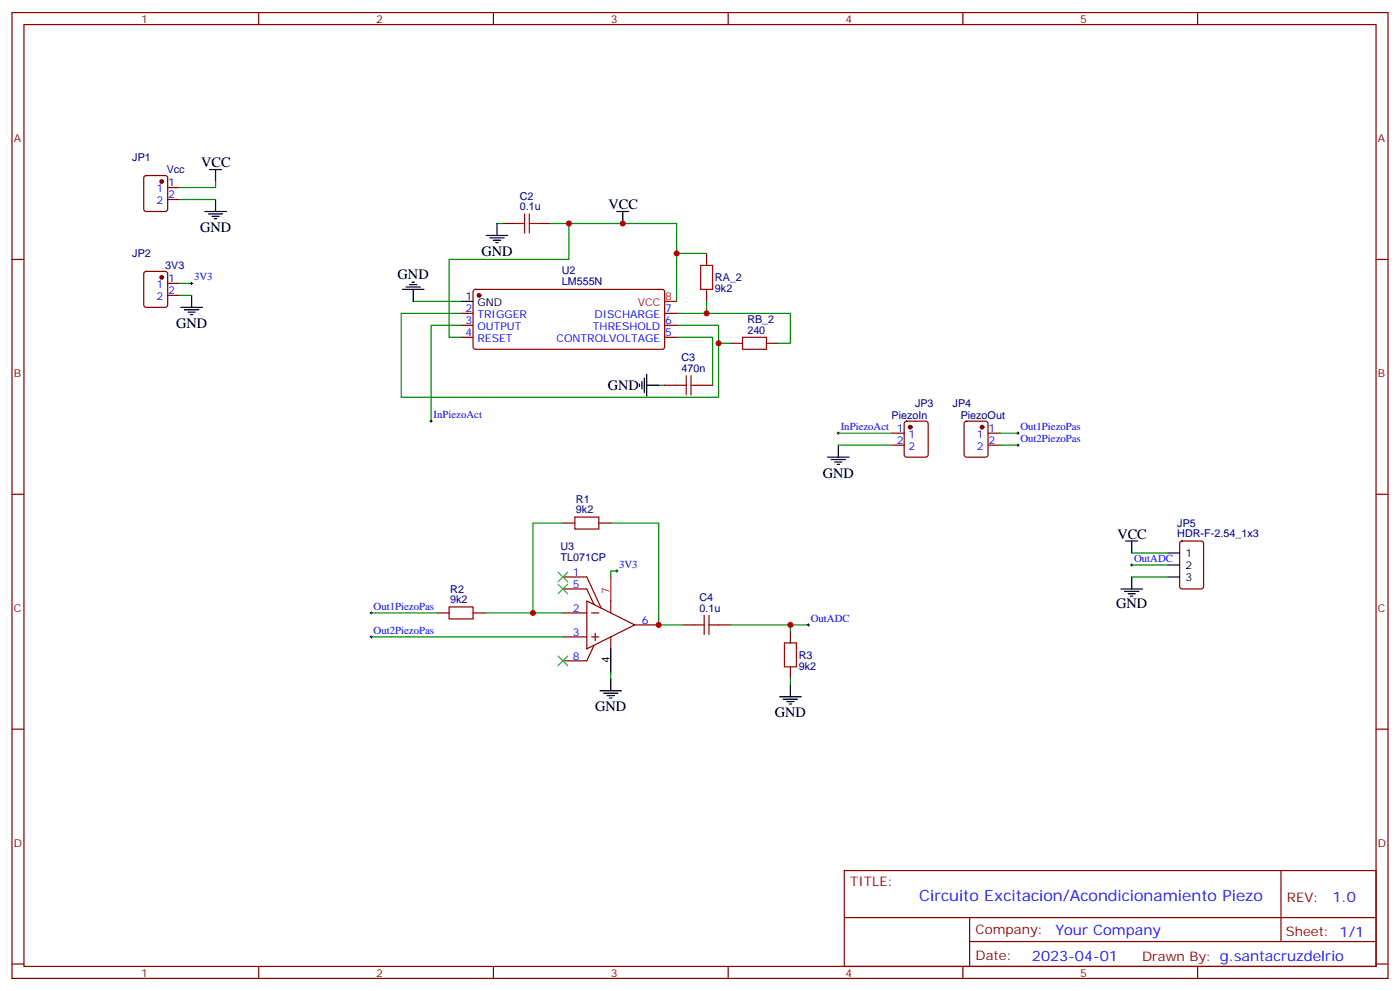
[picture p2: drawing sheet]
<svg xmlns="http://www.w3.org/2000/svg" width="412mm" height="292mm" viewBox="0 0 412 292" stroke-linecap="round" stroke-linejoin="round" font-family="sans-serif">
<g fill="none" stroke="#870000" stroke-width=".35">
<path d="M3.5 3.7h405.4v284.3h-405.4zM7.1 7.2h398.2v277.3h-398.2zM76.2 3.7v3.5M145.3 3.7v3.5M214.5 3.7v3.5M283.6 3.7v3.5M352.8 3.7v3.5M42.6 51.9l.4-.2h5.7l.6 .4 .1 9.5-.5 .6-5.9 .1-.6-.5-.1-9.4zM49.4 55.2h3.5M49.4 58.7h3.5M3.5 76.4h3.6M148.2 65.8h3.5"/>
<path d="M158.7 65.8h3.6M208.1 74.6v3.5M405.3 76.4h3.6M42.6 80.1l.4-.2h5.7l.6 .4 .1 9.5-.5 .6-5.9 .1-.6-.5-.1-9.4zM49.4 83.4h3.5M49.4 87h3.5M135.8 92.3h3.5M135.8 95.8h3.5M135.8 99.3h3.5M139.6 85.4l.5-.2 55.3 .1 .4 .6-.1 16.5-.6 .4h-55.3l-.5-.7v-16.2zM195.8 92.3h3.5M195.8 95.8h3.5"/>
<path d="M195.8 99.3h3.5M208.1 85.2v3.5M195.8 113.4h3.5M206.4 113.4h3.5M215.2 101.1h3.5M225.8 101.1h3.5M262.8 127.5h3.5M262.8 131.1h3.5M266.6 124.2l.5-.2h5.6l.6 .4 .1 9.5-.5 .6-5.8 .1-.7-.5-.1-9.4zM284.2 124.2l.5-.2h5.6l.7 .4v9.5l-.4 .6-5.9 .1-.7-.5v-9.4zM291 127.5h3.6M291 131.1h3.6"/>
<path d="M3.5 145.5h3.6M165.8 154h3.5M176.4 154h3.5M347.7 159.5l.5-.2h5.6l.7 .4v13l-.4 .6-5.9 .1-.7-.5v-12.9zM405.3 145.5h3.6M165.8 173.4h7.1l2.1 4.6M165.8 169.9h7.1l4.2 9.1M172.9 176.9l14.1 7.1-14.1 7zM179.9 176.9v3.5M128.8 180.4h3.5M139.3 180.4h3.6M165.8 180.4h7.1"/>
<path d="M165.8 187.5h7.1M174.3 180.4h2.1M174.3 187.5h2.1M175 190l-2.1 4.6h-7.1M175.3 186.4v2.2M179.9 187.5v3.5M187 184h7M201.1 184h3.5M211.7 184h3.5M232.8 185.7v3.6M232.8 196.3v3.5M3.5 214.7h3.6"/>
<path d="M405.3 214.7h3.6M248.7 256.3h156.6v28.2h-156.6zM377.3 256.3v20.9M248.7 270.1h156.5M285.6 277.2h119.6M285.6 270.1v14.2M3.5 283.8h3.6M76.2 284.5v3.5M145.3 284.5v3.5M214.5 284.5v3.5M283.6 284.5v3.5M352.8 284.5v3.5"/>
<path d="M405.3 283.8h3.6"/>
</g>
<g fill="none" stroke="#008700" stroke-width=".35">
<path d="M52.9 58.7h10.6M63.5 53.4v1.8h-10.6M146.4 65.8h1.8M162.3 65.8h37v8.8M167.6 65.8v10.6h-35.3v22.9h3.5M208.1 74.6h-8.8v14.1M52.9 83.4h3.5M52.9 87h3.5M121.7 88.7h14.1M135.8 95.8h-8.8v28.2M135.8 92.3h-17.6v24.6h93.5v-21.1h-12.4M199.3 99.3h10.6v14.1"/>
<path d="M208.1 92.3h24.7v8.8h-3.5M208.1 88.7v3.6h-8.8M194 113.4h1.8M211.7 101.1h3.5M246.9 127.5h15.9M246.9 131.1h15.9M294.6 127.5h5.3M294.6 131.1h5.3M165.8 154h-8.8v26.4h8.8M179.9 154h14.1v30h7.1M181.7 168.1h-1.8v1.8M333.4 169.9h10.6"/>
<path d="M333.4 162.8h10.6M333.4 166.3h10.6M109.4 180.4h19.4M109.4 187.5h56.4M142.9 180.4h14.1M179.9 198.1v1.7M215.2 184h17.6v1.7M232.8 184h5.3M232.8 199.8v1.8"/>
</g>
<g fill="none" stroke="#a10000" stroke-width=".35">
<path d="M151.7 65.8h2.8M154.5 63v5.6M155.9 65.8h2.8M155.9 63v5.6M206.4 78.1h3.5v7.1h-3.5zM218.7 99.3h7.1v3.5h-7.1zM199.3 113.4h2.8M202.1 110.6v5.6M203.6 113.4h2.8M203.6 110.6v5.6M169.3 152.2h7.1v3.6h-7.1zM132.3 178.7h7v3.5h-7z"/>
<path d="M204.6 184h2.8M207.4 181.2v5.6M208.8 184h2.9M208.8 181.2v5.6M231.1 189.3h3.5v7h-3.5z"/>
</g>
<g fill="none" stroke="#000" stroke-width=".35">
<path d="M61.7 49.9h3.6M63.5 49.9v3.5M63.5 58.7v3.6M60.3 62.3h6.4M61.4 63h4.2M62.4 63.7h2.2M63.1 64.4h.8M143.2 69.3h6.4M144.3 70h4.2M145.3 70.7h2.2M146 71.4h.8M146.4 65.8v3.5"/>
<path d="M181.7 62.3h3.5M183.4 62.3v3.5M53.3 90.5h6.3M54.3 91.2h4.3M55.4 91.9h2.1M56.1 92.6h.7M56.4 87v3.5M118.5 85.2h6.4M119.6 84.5h4.2M120.6 83.8h2.2M121.4 83.1h.7M121.7 85.2v3.5"/>
<path d="M135.8 88.7h3.5M188.4 113.1v.7M189.1 112.4v2.1M189.8 111.3v4.2M190.5 113.4h3.5M190.5 110.2v6.4M243.8 134.6h6.3M244.8 135.3h4.3M245.9 136h2.1M246.6 136.7h.7M246.9 131.1v3.5M331.6 159.3h3.5"/>
<path d="M333.4 159.3v3.5M330.2 173.4h6.3M331.3 174.1h4.2M332.3 174.8h2.1M333 175.5h.7M333.4 169.9v3.5M344 169.9h3.5M344 162.8h3.5M344 166.3h3.5M179.9 191v7.1M179.9 199.8v3.6M176.7 203.4h6.4"/>
<path d="M177.8 204.1h4.2M178.9 204.8h2.1M179.6 205.5h.7M229.7 205.1h6.3M230.7 205.8h4.2M231.8 206.6h2.1M232.5 207.3h.7M232.8 201.6v3.5"/>
</g>
<g fill="#870000" stroke="#870000" stroke-width=".35">
<circle cx="141.1" cy="87" r=".53"/>
<circle cx="268.1" cy="125.8" r=".53"/>
<circle cx="289.3" cy="125.8" r=".53"/>
<circle cx="47.6" cy="53.4" r=".53"/>
<circle cx="47.6" cy="81.7" r=".53"/>
</g>
<path d="M195.8 88.7h3.5M179.9 169.9v7" fill="none" stroke="#f00" stroke-width=".35"/>
<g fill="none" stroke="#000" stroke-width=".29">
<path d="M56.1 83.4h.7M56.4 83.1v.7M126.6 124h.8M127 123.6v.8M246.6 127.5h.7M246.9 127.2v.7M299.5 127.5h.7M299.5 131.1h.7M299.9 127.2v.7M299.9 130.7v.7M181.3 168.1h.7M181.7 167.7v.8"/>
<path d="M333 166.3h.7M333.4 166v.7M109 180.4h.7M109 187.5h.7M109.4 180.1v.7M109.4 187.1v.8M237.8 184h.7M238.1 183.6v.7"/>
</g>
<path d="M164.4 172l2.8 2.8M164.4 168.5l2.8 2.8M167.2 172l-2.8 2.8M167.2 168.5l-2.8 2.8M164.4 193.1l2.8 2.9M167.2 193.1l-2.8 2.9" fill="none" stroke="#3c3" stroke-width=".35"/>
<g fill="#c00">
<circle cx="167.6" cy="65.8" r=".88"/>
<circle cx="208.1" cy="92.3" r=".88"/>
<circle cx="211.7" cy="101.1" r=".88"/>
<circle cx="199.3" cy="74.6" r=".88"/>
<circle cx="183.4" cy="65.8" r=".88"/>
<circle cx="232.8" cy="184" r=".88"/>
<circle cx="157" cy="180.4" r=".88"/>
<circle cx="194" cy="184" r=".88"/>
</g>
<text font-size="4.6" fill="#00f" x="270.8" y="265.3">Circuito Excitacion/Acondicionamiento Piezo</text>
<g font-size="4.2">
<text x="59.3" y="49.2">VCC</text>
<text x="179.2" y="61.6">VCC</text>
<text x="58.9" y="68.3">GND</text>
<text x="141.8" y="75.4">GND</text>
<text x="117.1" y="82">GND</text>
<text x="51.9" y="96.6">GND</text>
<text x="179" y="114.9">GND</text>
<text x="242.4" y="140.6">GND</text>
<text x="329.1" y="158.6">VCC</text>
<text x="328.8" y="179">GND</text>
<text x="175.3" y="209.4">GND</text>
<text x="228.3" y="211.1">GND</text>
</g>
<g font-size="4.2" fill="#00f">
<text x="392.5" y="265.6">1.0</text>
<text x="310.9" y="275.1">Your Company</text>
<text x="304" y="282.9">2023-04-01</text>
</g>
<g font-size="3.9" fill="#800">
<text x="250.5" y="260.9">TITLE:</text>
<text x="379.1" y="265.6">REV:</text>
<text x="287.4" y="275.1">Company:</text>
<text x="378.7" y="275.7">Sheet: 1/1</text>
<text x="287.4" y="282.8">Date:</text>
<text x="336.4" y="282.8">Drawn By: g.santacruzdelrio</text>
</g>
<g font-size="3.2" fill="#800">
<text x="41.6" y="6.7">1</text>
<text x="110.8" y="6.7">2</text>
<text x="179.9" y="6.7">3</text>
<text x="249.1" y="6.7">4</text>
<text x="318.2" y="6.7">5</text>
<text x="4.1" y="41.8">A</text>
<text x="405.9" y="41.8">A</text>
<text x="4.1" y="110.9">B</text>
<text x="405.9" y="110.9">B</text>
<text x="4.1" y="180.1">C</text>
<text x="405.9" y="180.1">C</text>
<text x="4.1" y="249.2">D</text>
<text x="405.9" y="249.2">D</text>
<text x="41.6" y="287.5">1</text>
<text x="110.8" y="287.5">2</text>
<text x="179.9" y="287.5">3</text>
<text x="249.1" y="287.5">4</text>
<text x="318.2" y="287.5">5</text>
</g>
<g font-size="3.2" fill="#000080">
<text x="39" y="47.5">JP1</text>
<text x="49.1" y="51">Vcc</text>
<text x="153.1" y="58.7">C2</text>
<text x="153.1" y="61.9">0.1u</text>
<text x="39" y="75.7">JP2</text>
<text x="48.7" y="79.3">3V3</text>
<text x="165.5" y="84">LM555N</text>
<text x="165.5" y="80.8">U2</text>
<text x="210.6" y="82.8">RA_2</text>
<text x="210.6" y="86">9k2</text>
<text x="220.1" y="95.1">RB_2</text>
<text x="220.1" y="98.2">240</text>
<text x="200.7" y="106.4">C3</text>
<text x="200.7" y="109.5">470n</text>
<text x="269.5" y="119.8">JP3</text>
<text x="280.6" y="119.8">JP4</text>
<text x="262.6" y="123.3">PiezoIn</text>
<text x="283" y="123.3">PiezoOut</text>
<text x="169.7" y="148">R1</text>
<text x="169.7" y="151.2">9k2</text>
<text x="346.8" y="155">JP5</text>
<text x="165.1" y="162">U3</text>
<text x="346.8" y="158.2">HDR-F-2.54_1x3</text>
<text x="165.1" y="165.2">TL071CP</text>
<text x="132.6" y="177.6">9k2</text>
<text x="132.6" y="174.5">R2</text>
<text x="206" y="176.9">C4</text>
<text x="206" y="180.1">0.1u</text>
<text x="235.3" y="197.1">9k2</text>
<text x="235.3" y="193.9">R3</text>
</g>
<g font-size="3.2" fill="#00f">
<text x="46.1" y="56.6">1</text>
<text x="49.6" y="54.9">1</text>
<text x="49.6" y="58.4">2</text>
<text x="46.1" y="60.1">2</text>
<text x="49.6" y="83.1">1</text>
<text x="57.1" y="82.6">3V3</text>
<text x="46.1" y="84.8">1</text>
<text x="46.1" y="88.4">2</text>
<text x="49.6" y="86.6">2</text>
<text x="137.2" y="91.9">2</text>
<text x="137.2" y="95.4">3</text>
<text x="140.7" y="93.7">TRIGGER</text>
<text x="175.1" y="93.7">DISCHARGE</text>
<text x="196" y="95.4">6</text>
<text x="196" y="91.9">7</text>
<text x="137.2" y="99">4</text>
<text x="140.7" y="97.2">OUTPUT</text>
<text x="140.7" y="100.7">RESET</text>
<text x="163.9" y="100.7">CONTROLVOLTAGE</text>
<text x="174.7" y="97.2">THRESHOLD</text>
<text x="196" y="99">5</text>
<text x="127.7" y="123.1">InPiezoAct</text>
<text x="247.6" y="126.6">InPiezoAct 1</text>
<text x="264.2" y="130.7">2</text>
<text x="267.7" y="128.9">1</text>
<text x="287.7" y="128.9">1</text>
<text x="291.2" y="127.2">1</text>
<text x="291.2" y="130.7">2</text>
<text x="300.6" y="126.6">Out1PiezoPas</text>
<text x="300.6" y="130.2">Out2PiezoPas</text>
<text x="267.7" y="132.5">2</text>
<text x="287.7" y="132.5">2</text>
<text x="182.4" y="167.2">3V3</text>
<text x="334.1" y="165.5">OutADC</text>
<text x="168.7" y="169.5">1</text>
<text x="168.7" y="173">5</text>
<text x="110.1" y="179.6">Out1PiezoPas</text>
<text x="168.7" y="180.1">2</text>
<text x="189.1" y="183.6">6</text>
<text x="238.8" y="183.1">OutADC</text>
<text x="110.1" y="186.6">Out2PiezoPas</text>
<text x="168.7" y="187.1">3</text>
<text x="168.7" y="194.2">8</text>
</g>
<g font-size="3.2">
<text x="137.2" y="88.4">1</text>
<text x="140.7" y="90.1">GND</text>
<text x="349.2" y="163.9">1</text>
<text x="349.2" y="167.4">2</text>
<text x="349.2" y="170.9">3</text>
<text x="179.6" y="195.2" transform="rotate(-90 179.6 195.2)">4</text>
</g>
<g font-size="3.2" fill="#f00">
<text x="196" y="88.4">8</text>
<text x="187.9" y="90.1">VCC</text>
<text x="179.6" y="174.8" transform="rotate(-90 179.6 174.8)">7</text>
</g>
</svg>
